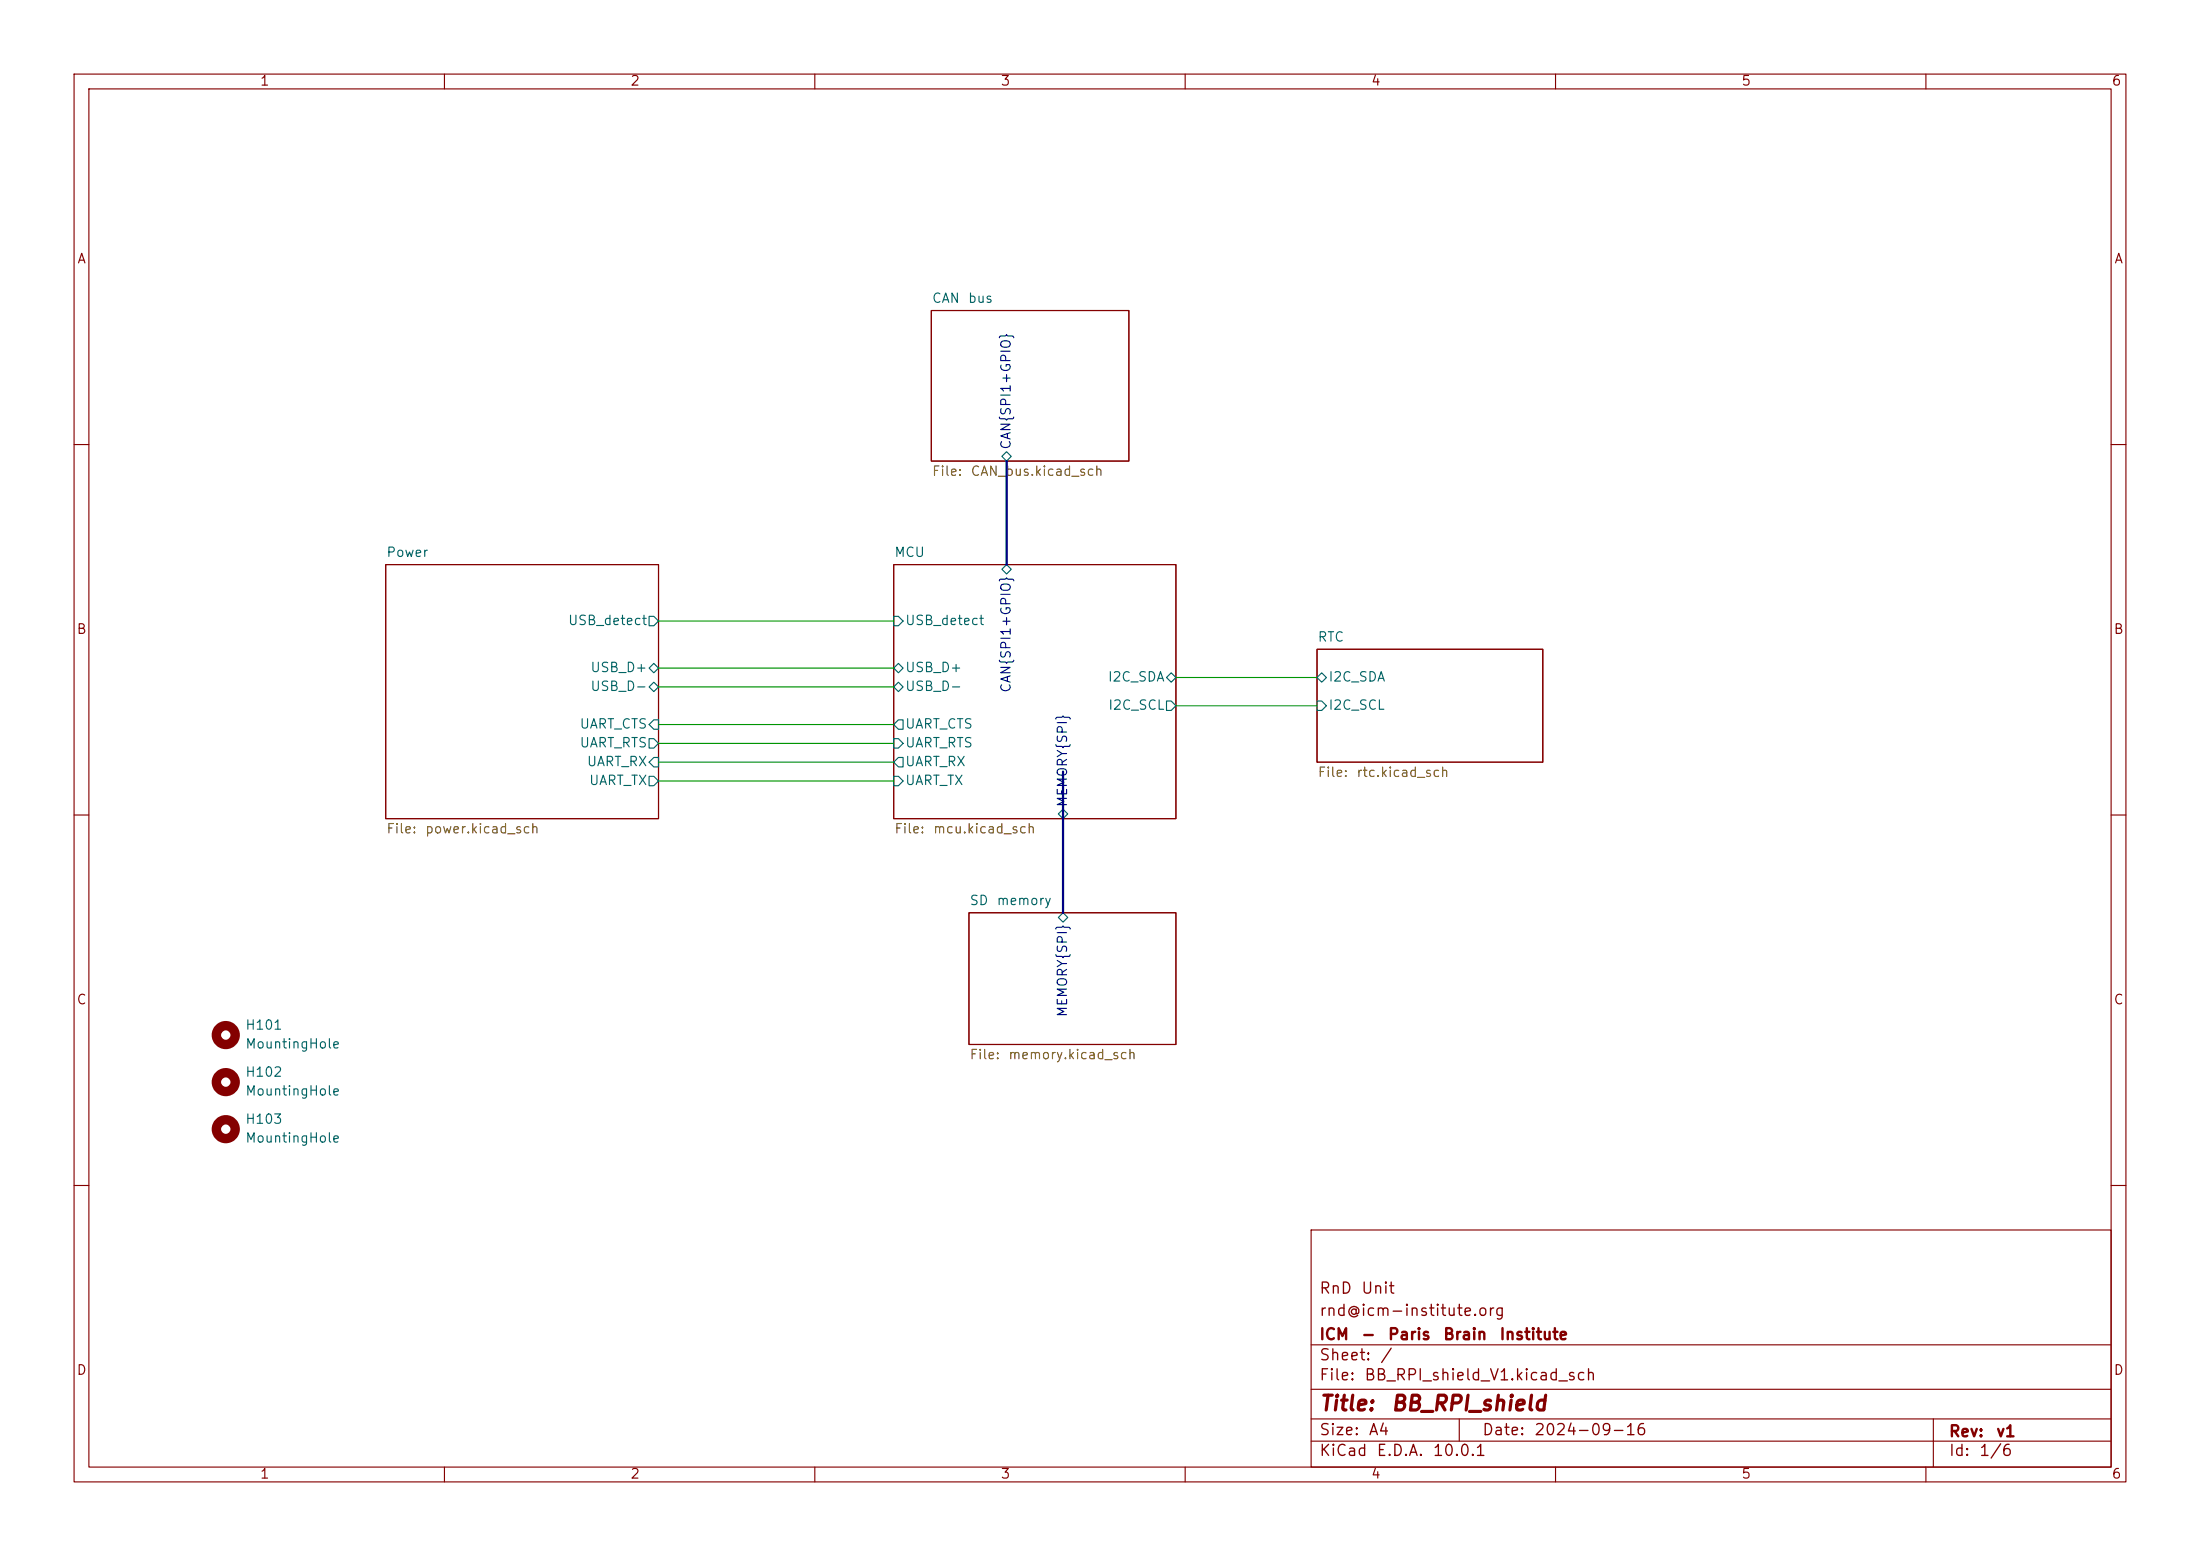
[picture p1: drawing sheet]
(kicad_sch
 (version 20260306)
 (generator "eeschema")
 (generator_version "10.0")
 (paper "A4")
 (title_block
  (title "BB_RPI_shield")
  (date "2024-09-16")
  (rev "v1")
  (company "ICM - Paris Brain Institute")
  (comment 1 "rnd@icm-institute.org")
  (comment 2 "RnD Unit"))
 (lib_symbols
  (symbol "Mechanical:MountingHole"
   (pin_names
    (offset 1.016)) (exclude_from_sim no) (in_bom no) (on_board yes)
   (in_pos_files yes)
   (duplicate_pin_numbers_are_jumpers no)
   (property "Reference" "H" (at 0 5.08 0) (show_name no) (do_not_autoplace no) (effects (font (size 1.27 1.27))))
   (property "Value" "MountingHole" (at 0 3.175 0) (show_name no) (do_not_autoplace no) (effects (font (size 1.27 1.27))))
   (property "Footprint" "" (at 0 0 0) (show_name no) (do_not_autoplace no) (hide yes) (effects (font (size 1.27 1.27))))
   (property "Datasheet" "" (at 0 0 0) (show_name no) (do_not_autoplace no) (hide yes) (effects (font (size 1.27 1.27))))
   (property "Description" "Mounting Hole without connection" (at 0 0 0) (show_name no) (do_not_autoplace no) (hide yes) (effects (font (size 1.27 1.27))))
   (symbol "MountingHole_0_1"
    (circle (center 0 0) (radius 1.27) (stroke (width 1.27) (type default)) (fill (type none))))
   (embedded_fonts no)))
 (bus
  (pts (xy 135.89 62.23) (xy 135.89 76.2))
  (stroke (width 0) (type default)))
 (bus
  (pts (xy 143.51 104.14) (xy 143.51 123.19))
  (stroke (width 0) (type default)))
 (wire
  (pts (xy 88.9 100.33) (xy 120.65 100.33))
  (stroke (width 0) (type default)))
 (wire
  (pts (xy 88.9 83.82) (xy 120.65 83.82))
  (stroke (width 0) (type default)))
 (wire
  (pts (xy 88.9 105.41) (xy 120.65 105.41))
  (stroke (width 0) (type default)))
 (wire
  (pts (xy 158.75 95.25) (xy 177.8 95.25))
  (stroke (width 0) (type default)))
 (wire
  (pts (xy 88.9 92.71) (xy 120.65 92.71))
  (stroke (width 0) (type default)))
 (wire
  (pts (xy 88.9 90.17) (xy 120.65 90.17))
  (stroke (width 0) (type default)))
 (wire
  (pts (xy 158.75 91.44) (xy 177.8 91.44))
  (stroke (width 0) (type default)))
 (wire
  (pts (xy 88.9 97.79) (xy 120.65 97.79))
  (stroke (width 0) (type default)))
 (wire
  (pts (xy 88.9 102.87) (xy 120.65 102.87))
  (stroke (width 0) (type default)))
 (symbol
  (lib_id "Mechanical:MountingHole")
  (at 30.48 139.7 0)
  (unit 1)
  (body_style 1)
  (exclude_from_sim no)
  (in_bom no)
  (on_board yes)
  (in_pos_files yes)
  (dnp no)
  (fields_autoplaced yes)
  (property "Reference" "H101" (at 33.02 138.4299 0) (show_name no) (do_not_autoplace no) (effects (font (size 1.27 1.27)) (justify left)))
  (property "Value" "MountingHole" (at 33.02 140.9699 0) (show_name no) (do_not_autoplace no) (effects (font (size 1.27 1.27)) (justify left)))
  (property "Footprint" "MountingHole:MountingHole_3.2mm_M3_Pad_TopBottom" (at 30.48 139.7 0) (hide yes) (show_name no) (do_not_autoplace no) (effects (font (size 1.27 1.27))))
  (property "Datasheet" "" (at 30.48 139.7 0) (hide yes) (show_name no) (do_not_autoplace no) (effects (font (size 1.27 1.27))))
  (property "Description" "Mounting Hole without connection" (at 30.48 139.7 0) (hide yes) (show_name no) (do_not_autoplace no) (effects (font (size 1.27 1.27)))))
 (symbol
  (lib_id "Mechanical:MountingHole")
  (at 30.48 152.4 0)
  (unit 1)
  (body_style 1)
  (exclude_from_sim no)
  (in_bom no)
  (on_board yes)
  (in_pos_files yes)
  (dnp no)
  (fields_autoplaced yes)
  (property "Reference" "H103" (at 33.02 151.1299 0) (show_name no) (do_not_autoplace no) (effects (font (size 1.27 1.27)) (justify left)))
  (property "Value" "MountingHole" (at 33.02 153.6699 0) (show_name no) (do_not_autoplace no) (effects (font (size 1.27 1.27)) (justify left)))
  (property "Footprint" "MountingHole:MountingHole_3.2mm_M3_Pad_TopBottom" (at 30.48 152.4 0) (hide yes) (show_name no) (do_not_autoplace no) (effects (font (size 1.27 1.27))))
  (property "Datasheet" "" (at 30.48 152.4 0) (hide yes) (show_name no) (do_not_autoplace no) (effects (font (size 1.27 1.27))))
  (property "Description" "Mounting Hole without connection" (at 30.48 152.4 0) (hide yes) (show_name no) (do_not_autoplace no) (effects (font (size 1.27 1.27)))))
 (symbol
  (lib_id "Mechanical:MountingHole")
  (at 30.48 146.05 0)
  (unit 1)
  (body_style 1)
  (exclude_from_sim no)
  (in_bom no)
  (on_board yes)
  (in_pos_files yes)
  (dnp no)
  (fields_autoplaced yes)
  (property "Reference" "H102" (at 33.02 144.7799 0) (show_name no) (do_not_autoplace no) (effects (font (size 1.27 1.27)) (justify left)))
  (property "Value" "MountingHole" (at 33.02 147.3199 0) (show_name no) (do_not_autoplace no) (effects (font (size 1.27 1.27)) (justify left)))
  (property "Footprint" "MountingHole:MountingHole_3.2mm_M3_Pad_TopBottom" (at 30.48 146.05 0) (hide yes) (show_name no) (do_not_autoplace no) (effects (font (size 1.27 1.27))))
  (property "Datasheet" "" (at 30.48 146.05 0) (hide yes) (show_name no) (do_not_autoplace no) (effects (font (size 1.27 1.27))))
  (property "Description" "Mounting Hole without connection" (at 30.48 146.05 0) (hide yes) (show_name no) (do_not_autoplace no) (effects (font (size 1.27 1.27)))))
 (sheet
  (at 120.65 76.2)
  (size 38.1 34.29)
  (exclude_from_sim no)
  (in_bom yes)
  (on_board yes)
  (dnp no)
  (fields_autoplaced yes)
  (stroke (width 0.1524) (type solid))
  (fill (color 0 0 0 0))
  (property "Sheetname" "MCU" (at 120.65 75.4884 0) (show_name no) (do_not_autoplace no) (effects (font (size 1.27 1.27)) (justify left bottom)))
  (property "Sheetfile" "mcu.kicad_sch" (at 120.65 111.0746 0) (show_name no) (do_not_autoplace no) (effects (font (size 1.27 1.27)) (justify left top)))
  (pin "MEMORY{SPI}" bidirectional (at 143.51 110.49 270) (effects (font (size 1.27 1.27)) (justify left)))
  (pin "CAN{SPI1+GPIO}" bidirectional (at 135.89 76.2 90) (effects (font (size 1.27 1.27)) (justify right)))
  (pin "USB_D-" bidirectional (at 120.65 92.71 180) (effects (font (size 1.27 1.27)) (justify left)))
  (pin "USB_D+" bidirectional (at 120.65 90.17 180) (effects (font (size 1.27 1.27)) (justify left)))
  (pin "USB_detect" input (at 120.65 83.82 180) (effects (font (size 1.27 1.27)) (justify left)))
  (pin "I2C_SDA" bidirectional (at 158.75 91.44 0) (effects (font (size 1.27 1.27)) (justify right)))
  (pin "I2C_SCL" output (at 158.75 95.25 0) (effects (font (size 1.27 1.27)) (justify right)))
  (pin "UART_CTS" output (at 120.65 97.79 180) (effects (font (size 1.27 1.27)) (justify left)))
  (pin "UART_RTS" input (at 120.65 100.33 180) (effects (font (size 1.27 1.27)) (justify left)))
  (pin "UART_RX" output (at 120.65 102.87 180) (effects (font (size 1.27 1.27)) (justify left)))
  (pin "UART_TX" input (at 120.65 105.41 180) (effects (font (size 1.27 1.27)) (justify left))))
 (sheet
  (at 130.81 123.19)
  (size 27.94 17.78)
  (exclude_from_sim no)
  (in_bom yes)
  (on_board yes)
  (dnp no)
  (fields_autoplaced yes)
  (stroke (width 0.1524) (type solid))
  (fill (color 0 0 0 0))
  (property "Sheetname" "SD memory" (at 130.81 122.4784 0) (show_name no) (do_not_autoplace no) (effects (font (size 1.27 1.27)) (justify left bottom)))
  (property "Sheetfile" "memory.kicad_sch" (at 130.81 141.5546 0) (show_name no) (do_not_autoplace no) (effects (font (size 1.27 1.27)) (justify left top)))
  (pin "MEMORY{SPI}" bidirectional (at 143.51 123.19 90) (effects (font (size 1.27 1.27)) (justify right))))
 (sheet
  (at 125.73 41.91)
  (size 26.67 20.32)
  (exclude_from_sim no)
  (in_bom yes)
  (on_board yes)
  (dnp no)
  (fields_autoplaced yes)
  (stroke (width 0.1524) (type solid))
  (fill (color 0 0 0 0))
  (property "Sheetname" "CAN bus" (at 125.73 41.1984 0) (show_name no) (do_not_autoplace no) (effects (font (size 1.27 1.27)) (justify left bottom)))
  (property "Sheetfile" "CAN_bus.kicad_sch" (at 125.73 62.8146 0) (show_name no) (do_not_autoplace no) (effects (font (size 1.27 1.27)) (justify left top)))
  (pin "CAN{SPI1+GPIO}" bidirectional (at 135.89 62.23 270) (effects (font (size 1.27 1.27)) (justify left))))
 (sheet
  (at 177.8 87.63)
  (size 30.48 15.24)
  (exclude_from_sim no)
  (in_bom yes)
  (on_board yes)
  (dnp no)
  (fields_autoplaced yes)
  (stroke (width 0.1524) (type solid))
  (fill (color 0 0 0 0))
  (property "Sheetname" "RTC" (at 177.8 86.9184 0) (show_name no) (do_not_autoplace no) (effects (font (size 1.27 1.27)) (justify left bottom)))
  (property "Sheetfile" "rtc.kicad_sch" (at 177.8 103.4546 0) (show_name no) (do_not_autoplace no) (effects (font (size 1.27 1.27)) (justify left top)))
  (pin "I2C_SDA" bidirectional (at 177.8 91.44 180) (effects (font (size 1.27 1.27)) (justify left)))
  (pin "I2C_SCL" input (at 177.8 95.25 180) (effects (font (size 1.27 1.27)) (justify left))))
 (sheet
  (at 52.07 76.2)
  (size 36.83 34.29)
  (exclude_from_sim no)
  (in_bom yes)
  (on_board yes)
  (dnp no)
  (fields_autoplaced yes)
  (stroke (width 0.1524) (type solid))
  (fill (color 0 0 0 0))
  (property "Sheetname" "Power" (at 52.07 75.4884 0) (show_name no) (do_not_autoplace no) (effects (font (size 1.27 1.27)) (justify left bottom)))
  (property "Sheetfile" "power.kicad_sch" (at 52.07 111.0746 0) (show_name no) (do_not_autoplace no) (effects (font (size 1.27 1.27)) (justify left top)))
  (pin "USB_D+" bidirectional (at 88.9 90.17 0) (effects (font (size 1.27 1.27)) (justify right)))
  (pin "USB_D-" bidirectional (at 88.9 92.71 0) (effects (font (size 1.27 1.27)) (justify right)))
  (pin "USB_detect" output (at 88.9 83.82 0) (effects (font (size 1.27 1.27)) (justify right)))
  (pin "UART_CTS" input (at 88.9 97.79 0) (effects (font (size 1.27 1.27)) (justify right)))
  (pin "UART_RTS" output (at 88.9 100.33 0) (effects (font (size 1.27 1.27)) (justify right)))
  (pin "UART_RX" input (at 88.9 102.87 0) (effects (font (size 1.27 1.27)) (justify right)))
  (pin "UART_TX" output (at 88.9 105.41 0) (effects (font (size 1.27 1.27)) (justify right))))
 (sheet_instances
  (path ""
   (page "1")))
 (embedded_fonts no))
